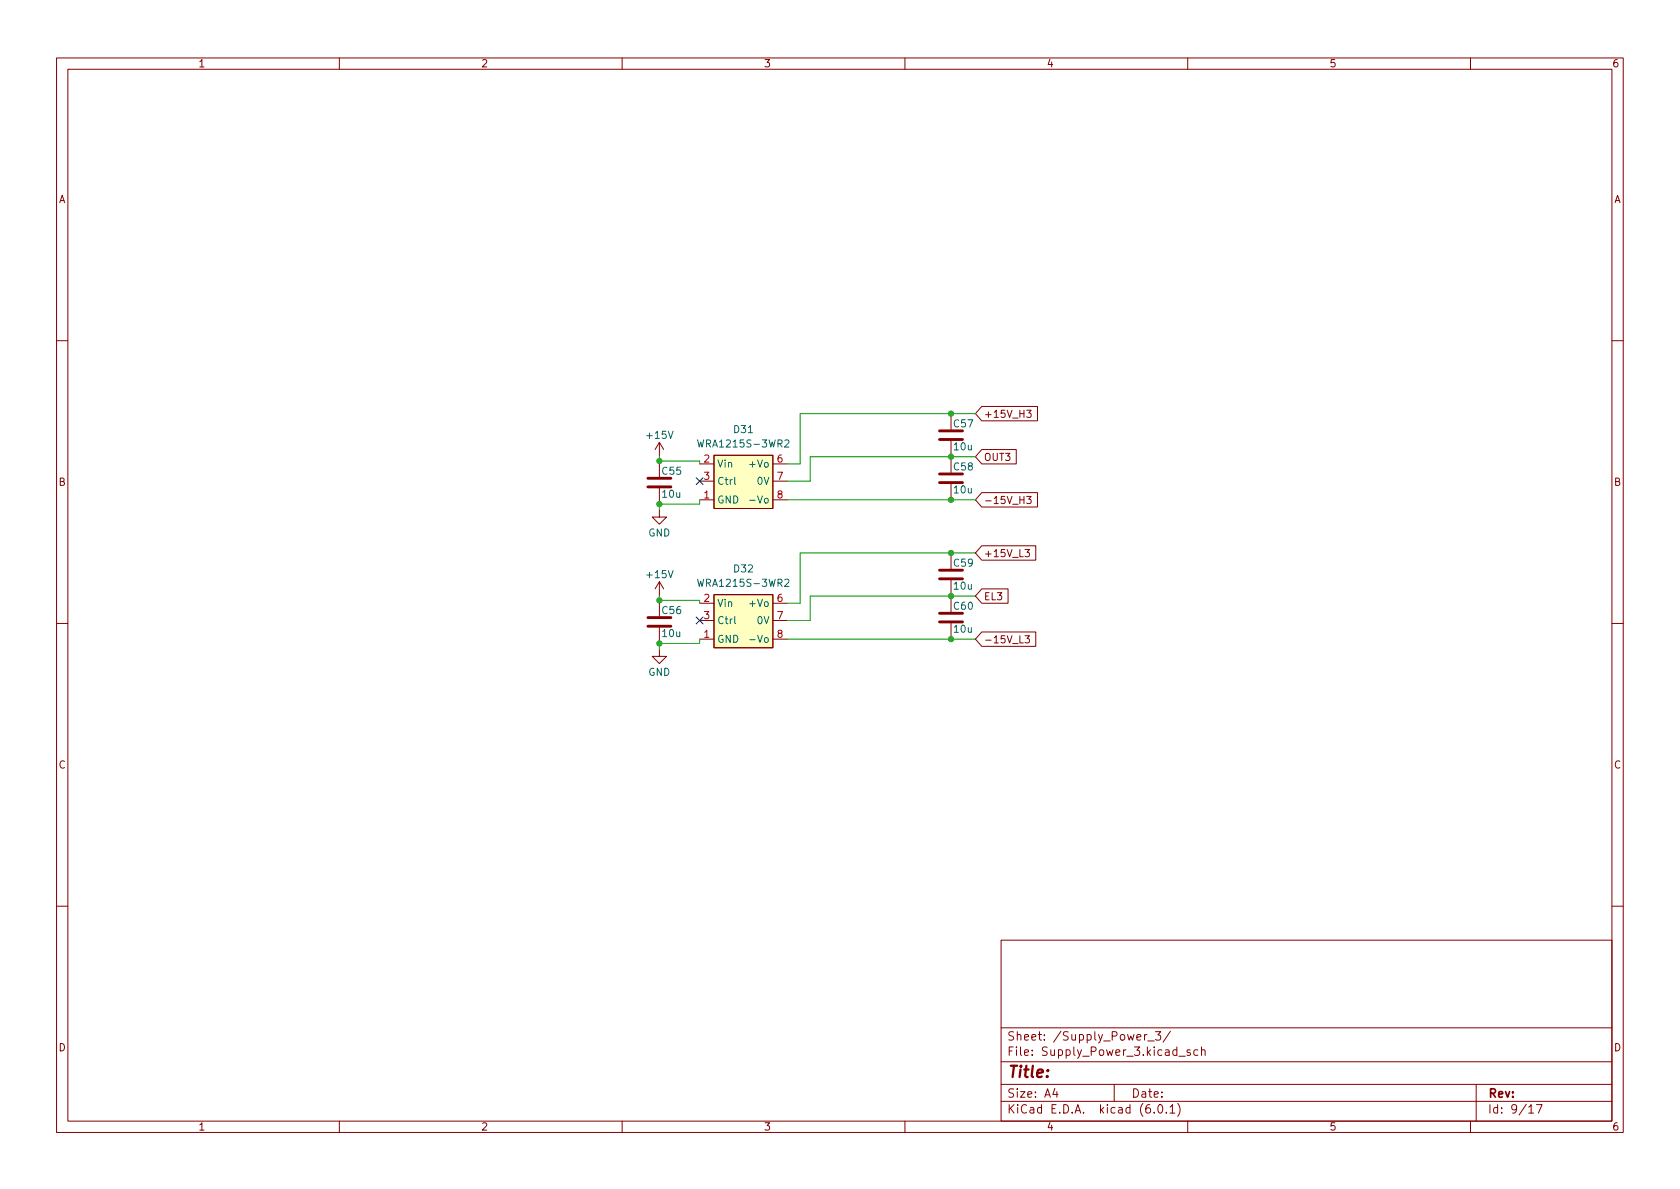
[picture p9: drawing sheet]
<svg xmlns="http://www.w3.org/2000/svg" width="297mm" height="210mm" viewBox="0 0 297 210" stroke-linecap="round" stroke-linejoin="round" font-family="sans-serif">
<g fill="none" stroke="#840000" stroke-width=".18">
<path d="M10 10.2h277v190.1h-277zM12 12.2h273v186.1h-273zM60 10.2v2M110 10.2v2M160 10.2v2M210 10.2v2M260 10.2v2M10 60.2h2M116.6 78.2v2.6M116.6 78.2l-.8 1.3M116.6 78.2l.7 1.3M168.1 73.1v2.8"/>
<path d="M168.1 78v5.6M173.6 79.5h6.1v2.5h-6.1l-1.1-1.2zM173.6 71.9h9.8v2.5h-9.8l-1.1-1.3zM181.5 72.5h.8l-.4 .5 .4 .1v.6l-.2 .1-.6-.1M285 60.2h2M116.6 90.2v1.2h1.3l-1.3 1.3-1.3-1.3h1.3M116.6 81.5v2.8M116.6 86.4v2.7M123.7 88.4h2.5M123.7 82h2.5M123.7 85.1h2.5M126.2 80.5h10.5v9.4h-10.5z"/>
<path d="M136.7 88.4h2.5M136.7 82h2.5M136.7 85.1h2.5M168.1 85.6v2.8M168.1 97.8v2.8M173.6 96.5h9.5v2.6h-9.5l-1.1-1.3zM173.6 87.1h9.8v2.6h-9.8l-1.1-1.3zM181.2 97.2h.8l-.4 .5 .4 .1v.5l-.2 .1-.6-.1M181.5 87.8h.8l-.4 .5 .4 .1v.5l-.2 .2-.6-.2M10 110.2h2M116.6 114.8v1.3h1.3l-1.3 1.2-1.3-1.2h1.3M116.6 102.9v2.5"/>
<path d="M116.6 106.2v2.8M116.6 111v2.8M116.6 102.9l-.8 1.2M116.6 102.9l.7 1.2M123.7 113h2.5M123.7 106.7h2.5M123.7 109.7h2.5M126.2 105.2h10.5v9.3h-10.5zM136.7 113h2.5M136.7 106.7h2.5M136.7 109.7h2.5M168.1 102.6v5.6"/>
<path d="M168.1 110.2v2.8M173.6 104.1h4.6v2.6h-4.6l-1.1-1.3zM173.6 111.8h9.5v2.5h-9.5l-1.1-1.3zM181.2 112.4h.8l-.4 .5 .4 .1v.6l-.2 .1-.6-.1M285 110.2h2M10 160.2h2M177 166.3h108v32h-108zM285 160.2h2M60 198.3v2M110 198.3v2M160 198.3v2M177 194.8h108"/>
<path d="M177 191.8h108M177 187.8h108M177 181.8h108M186.5 192.5l-.4 1h1M186.9 193v1M197 191.8v3M202.4 182.9v1M202.8 182.9l-.3 .1-.1 .2M202.9 184.1h1.2M204.1 196.7v.1M204.3 182.4h.9l-.5 .6 .4 .1v.7l-.2 .1h-.4l-.2-.1M204.9 195.4l.2-.1a.81 .81 0 0 1 .6 .7 .81 .81 0 0 1-.3 .8h-.2a.81 .81 0 0 1-.6-.6 .81 .81 0 0 1 .3-.8z"/>
<path d="M206.2 196.7v.1M206.9 195.8l.4-.5v1.5M206.9 196.8h.8M206.9 182.4l-1.3 1.9M208.2 195.1a1.72 1.72 0 0 1 0 2.3M208.4 186.8h1.2M210 198.3v2M210.4 185.7l-.3-.1-.2 .2v.3l.5 .1v.4h-.5M211.8 185.7l-.4-.1-.3 .3v.4l.1 .3h.6M212.4 185.8l.2-.2 .4 .1 .1 .9M212.4 185.1v1.5M260 198.3v2"/>
<path d="M261 191.8v6.5M270.3 195.8l.4-.5v1.5M270.3 196.8h.9M271.7 195.3h.9l-.6 1.5"/>
</g>
<path d="M166.1 77.7h4.1M166.1 76.2h4.1M114.6 86.1h4M114.6 84.6h4M166.1 85.3h4.1M166.1 83.8h4.1M114.6 110.7h4M114.6 109.2h4M166.1 102.4h4.1M166.1 100.8h4.1M166.1 110h4.1M166.1 108.5h4.1" fill="none" stroke="#840000" stroke-width=".51"/>
<g fill="#ffffc2" stroke="#ffffc2" stroke-width=".18">
<path d="M126.2 80.5h10.5v9.4h-10.5z"/>
<path d="M126.2 105.2h10.5v9.3h-10.5z"/>
</g>
<path d="M123.3 77.8l.3 1.3 .3-1 .2 1 .3-1.3M138.8 77.9l.4-.1 .3 .3-.8 1h.8M129.9 84.4v1.1l.2 .2M132.6 88.5h.9M123.3 102.4l.3 1.3 .3-.9 .2 .9 .3-1.3M129.9 109v1.1l.2 .2M132.6 113.1h.9M138.8 102.5l.4-.1 .3 .4-.8 .9h.8" fill="none" stroke="#006464" stroke-width=".18"/>
<path d="M172.5 73.1h-31v8.9h-2.3M116.6 80.8v.7h7.1v.5M123.7 88.4v.7h-7.1v1.1M139.2 88.4h33.3M172.5 80.8h-29.2v4.3h-4.1M172.5 97.8h-31v8.9h-2.3M116.6 105.4v.8h7.1v.5M123.7 113v.8h-7.1v1M139.2 113h33.3M172.5 105.4h-29.2v4.3h-4.1" fill="none" stroke="#009600" stroke-width=".18"/>
<path d="M123.1 84.5l1.2 1.2M124.3 84.5l-1.2 1.2M123.1 109.1l1.2 1.2M124.3 109.1l-1.2 1.2" fill="none" stroke="#000084" stroke-width=".18"/>
<g fill="#009600" stroke="#009600" stroke-width=".18">
<circle cx="116.6" cy="106.2" r=".46"/>
<circle cx="116.6" cy="89.1" r=".46"/>
<circle cx="116.6" cy="113.8" r=".46"/>
<circle cx="116.6" cy="81.5" r=".46"/>
<circle cx="168.1" cy="97.8" r=".46"/>
<circle cx="168.1" cy="113" r=".46"/>
<circle cx="168.1" cy="105.4" r=".46"/>
<circle cx="168.1" cy="73.1" r=".46"/>
<circle cx="168.1" cy="88.4" r=".46"/>
<circle cx="168.1" cy="80.8" r=".46"/>
</g>
<text font-size="2.8" fill="#840000" x="178" y="190.6">Title:</text>
<g font-size="2.1" fill="#840000">
<text x="178" y="184">Sheet: /Supply_Power_3/</text>
<text x="178" y="186.7">File: Supply_Power_3.kicad_sch</text>
<text x="178" y="196.9">KiCad E.D.A. kicad (6.0.1)</text>
<text x="178" y="194.1">Size: A4</text>
<text x="200" y="194.1">Date:</text>
<text x="263" y="194.1">Rev:</text>
<text x="263" y="196.9">Id: 9/17</text>
</g>
<g font-size="1.8" fill="#840000">
<text x="35" y="11.9">1</text>
<text x="85" y="11.9">2</text>
<text x="135" y="11.9">3</text>
<text x="185" y="11.9">4</text>
<text x="235" y="11.9">5</text>
<text x="285" y="11.9">6</text>
<text x="10.3" y="35.9">A</text>
<text x="285.3" y="35.9">A</text>
<text x="173.9" y="73.9">+15V_H3</text>
<text x="173.9" y="81.5">OUT3</text>
<text x="10.3" y="85.9">B</text>
<text x="173.9" y="89.1">-15V_H3</text>
<text x="285.3" y="85.9">B</text>
<text x="173.9" y="98.5">+15V_L3</text>
<text x="173.9" y="106.1">EL3</text>
<text x="173.9" y="113.8">-15V_L3</text>
<text x="10.3" y="135.9">C</text>
<text x="285.3" y="135.9">C</text>
<text x="10.3" y="185.9">D</text>
<text x="285.3" y="185.9">D</text>
<text x="35" y="199.9">1</text>
<text x="85" y="199.9">2</text>
<text x="135" y="199.9">3</text>
<text x="185" y="199.9">4</text>
<text x="235" y="199.9">5</text>
<text x="285" y="199.9">6</text>
</g>
<g font-size="1.8" fill="#006464">
<text x="114.5" y="77.6">+15V</text>
<text x="129.8" y="76.6">D31</text>
<text x="168.7" y="75.6">C57</text>
<text x="117.1" y="83.9">C55</text>
<text x="124" y="79.1">WRA1215S-3WR2</text>
<text x="126.7" y="82.7">Vin</text>
<text x="132.9" y="82.7">+Vo</text>
<text x="168.7" y="83.2">C58</text>
<text x="168.7" y="79.6">10u</text>
<text x="117.2" y="88">10u</text>
<text x="126.7" y="89">GND</text>
<text x="126.7" y="85.7">Ctrl</text>
<text x="133.3" y="89">-Vo</text>
<text x="134" y="85.7">0V</text>
<text x="168.7" y="87.2">10u</text>
<text x="114.6" y="94.9">GND</text>
<text x="129.8" y="101.2">D32</text>
<text x="168.7" y="100.2">C59</text>
<text x="114.5" y="102.2">+15V</text>
<text x="124" y="103.8">WRA1215S-3WR2</text>
<text x="126.7" y="107.3">Vin</text>
<text x="132.9" y="107.3">+Vo</text>
<text x="168.7" y="107.8">C60</text>
<text x="168.7" y="104.3">10u</text>
<text x="117.1" y="108.6">C56</text>
<text x="117.2" y="112.6">10u</text>
<text x="126.7" y="113.7">GND</text>
<text x="126.7" y="110.4">Ctrl</text>
<text x="133.3" y="113.7">-Vo</text>
<text x="134" y="110.4">0V</text>
<text x="168.7" y="111.9">10u</text>
<text x="114.6" y="119.5">GND</text>
</g>
<g font-size="1.8" fill="#a90000">
<text x="124.5" y="81.8">2</text>
<text x="137.4" y="81.8">6</text>
<text x="124.5" y="88.1">1</text>
<text x="124.5" y="84.8">3</text>
<text x="137.4" y="84.8">7</text>
<text x="137.4" y="88.1">8</text>
<text x="124.5" y="106.4">2</text>
<text x="137.4" y="106.4">6</text>
<text x="124.5" y="112.8">1</text>
<text x="124.5" y="109.5">3</text>
<text x="137.4" y="109.5">7</text>
<text x="137.4" y="112.8">8</text>
</g>
</svg>
